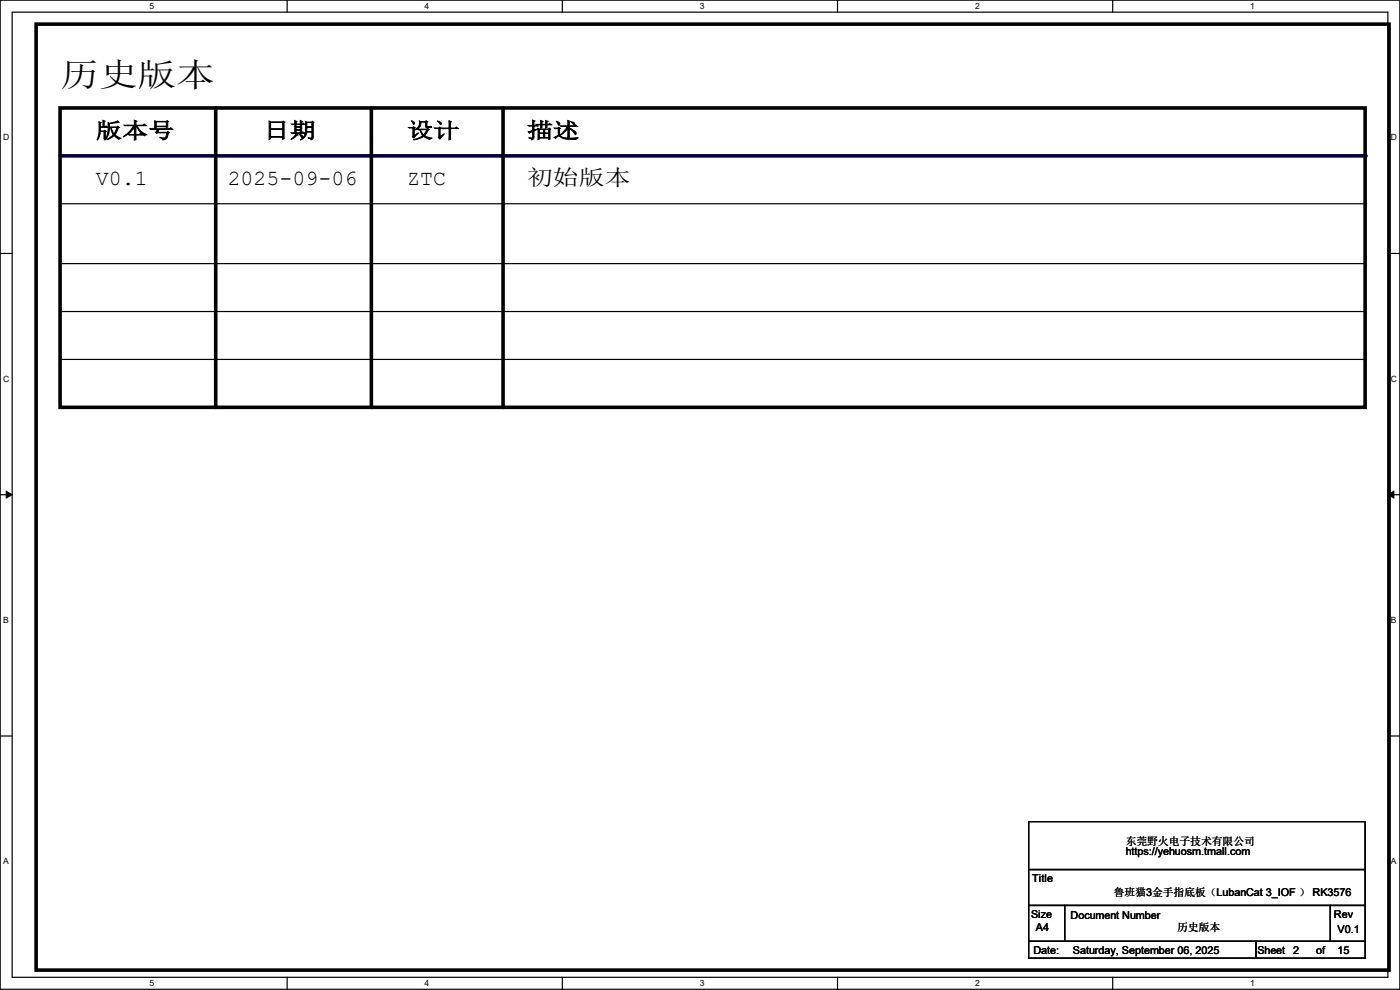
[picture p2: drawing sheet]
<svg xmlns="http://www.w3.org/2000/svg" width="297mm" height="210mm" viewBox="0 0 297 210" stroke-linecap="round" stroke-linejoin="round" font-family="sans-serif">
<g fill="none" stroke="#000" stroke-width=".25">
<path d="M0 0h297v209.8h-297zM2.6 2.6h291.8v204.7h-291.8zM60.9 0v2.6M119.3 0v2.6M177.7 0v2.6M236.1 0v2.6M0 53.8h2.6M12.7 55.9h276.9M289.6 55.9h.1M294.4 53.8h2.6M0 104.9h2.6M294.4 104.9h2.6"/>
<path d="M0 156.1h2.6M294.4 156.1h2.6M60.9 207.3v2.5M119.3 207.3v2.5M177.7 207.3v2.5M236.1 207.3v2.5"/>
</g>
<path d="M1.3 104.2l1.3 .7-1.3 .8zM294.4 104.9l1.3-.7v1.5z" fill="#000"/>
<path d="M1.3 104.2l1.3 .7-1.3 .8zM294.4 104.9l1.3-.7v1.5z" fill="none" stroke="#000" stroke-width=".21"/>
<path d="M7.7 5.1h287v200.7h-287z" fill="none" stroke="#000" stroke-width=".76"/>
<path d="M12.7 33.1h276.9" fill="none" stroke="#000040" stroke-width=".76"/>
<circle cx="289.6" cy="33.1" r=".38" fill="#000040"/>
<g fill="none" stroke="#000" stroke-width=".25">
<path d="M12.7 43.2h276.9M289.6 43.2h.1M12.7 66.1h276.9M12.7 76.2h276.9M289.6 66.1h.1M289.6 76.2h.1M218.2 174.3h71.4v10.1h-71.4zM218.2 184.4h71.4v7.7h-71.4zM218.2 192.1h7.6v7.6h-7.6zM218.2 199.7h48.3v3.5h-48.3zM225.8 192.1h56.4v7.6h-56.4zM266.5 199.7h23.1v3.5h-23.1z"/>
<path d="M282.2 192.1h7.4v7.6h-7.4z"/>
</g>
<path d="M12.7 22.9h276.9v63.5h-276.9zM45.8 22.9v63.5M78.8 22.9v63.5M106.7 22.9v63.5" fill="none" stroke="#000" stroke-width=".76"/>
<g fill="#000">
<circle cx="45.8" cy="86.4" r=".38"/>
<circle cx="78.8" cy="86.4" r=".38"/>
<circle cx="106.7" cy="86.4" r=".38"/>
</g>
<text font-size="6.9" x="12.7" y="18.2">历史版本</text>
<g font-size="4.6">
<text x="20.4" y="29.3">版本号</text>
<text x="55.9" y="29.3">日期</text>
<text x="86.4" y="29.3">设计</text>
<text x="111.8" y="29.3">描述</text>
<text x="20.4" y="39.2">V0.1</text>
<text x="48.3" y="39.2">2025-09-06</text>
<text x="86.4" y="39.2">ZTC</text>
<text x="111.8" y="39.2">初始版本</text>
</g>
<g font-size="2.3">
<text x="238.8" y="179.2">东莞野火电子技术有限公司</text>
<text x="238.8" y="181.4">https://yehuosm.tmall.com</text>
<text x="219" y="187">Title</text>
<text x="236.3" y="190.1">鲁班猫3金手指底板（LubanCat 3_IOF ） RK3576</text>
<text x="218.7" y="194.6">Size</text>
<text x="219.8" y="197.4">A4</text>
<text x="227.1" y="194.9">Document Number</text>
<text x="249.7" y="197.4">历史版本</text>
<text x="283" y="194.6">Rev</text>
<text x="283.8" y="198">V0.1</text>
<text x="219.2" y="202.3">Date:</text>
<text x="227.6" y="202.3">Saturday, September 06, 2025</text>
<text x="266.7" y="202.3">Sheet</text>
<text x="274.4" y="202.3">2</text>
<text x="279.2" y="202.3">of</text>
<text x="283.8" y="202.3">15</text>
</g>
<g font-size="1.8">
<text x="31.7" y="1.9">5</text>
<text x="90.1" y="1.9">4</text>
<text x="148.5" y="1.9">3</text>
<text x="206.8" y="1.9">2</text>
<text x="265.2" y="1.9">1</text>
<text x=".7" y="29.8">D</text>
<text x="295.1" y="29.8">D</text>
<text x=".7" y="80.9">C</text>
<text x="295.1" y="80.9">C</text>
<text x=".7" y="132.1">B</text>
<text x="295.1" y="132.1">B</text>
<text x=".7" y="183.3">A</text>
<text x="295.1" y="183.3">A</text>
<text x="31.7" y="209.2">5</text>
<text x="90.1" y="209.2">4</text>
<text x="148.5" y="209.2">3</text>
<text x="206.8" y="209.2">2</text>
<text x="265.2" y="209.2">1</text>
</g>
</svg>
